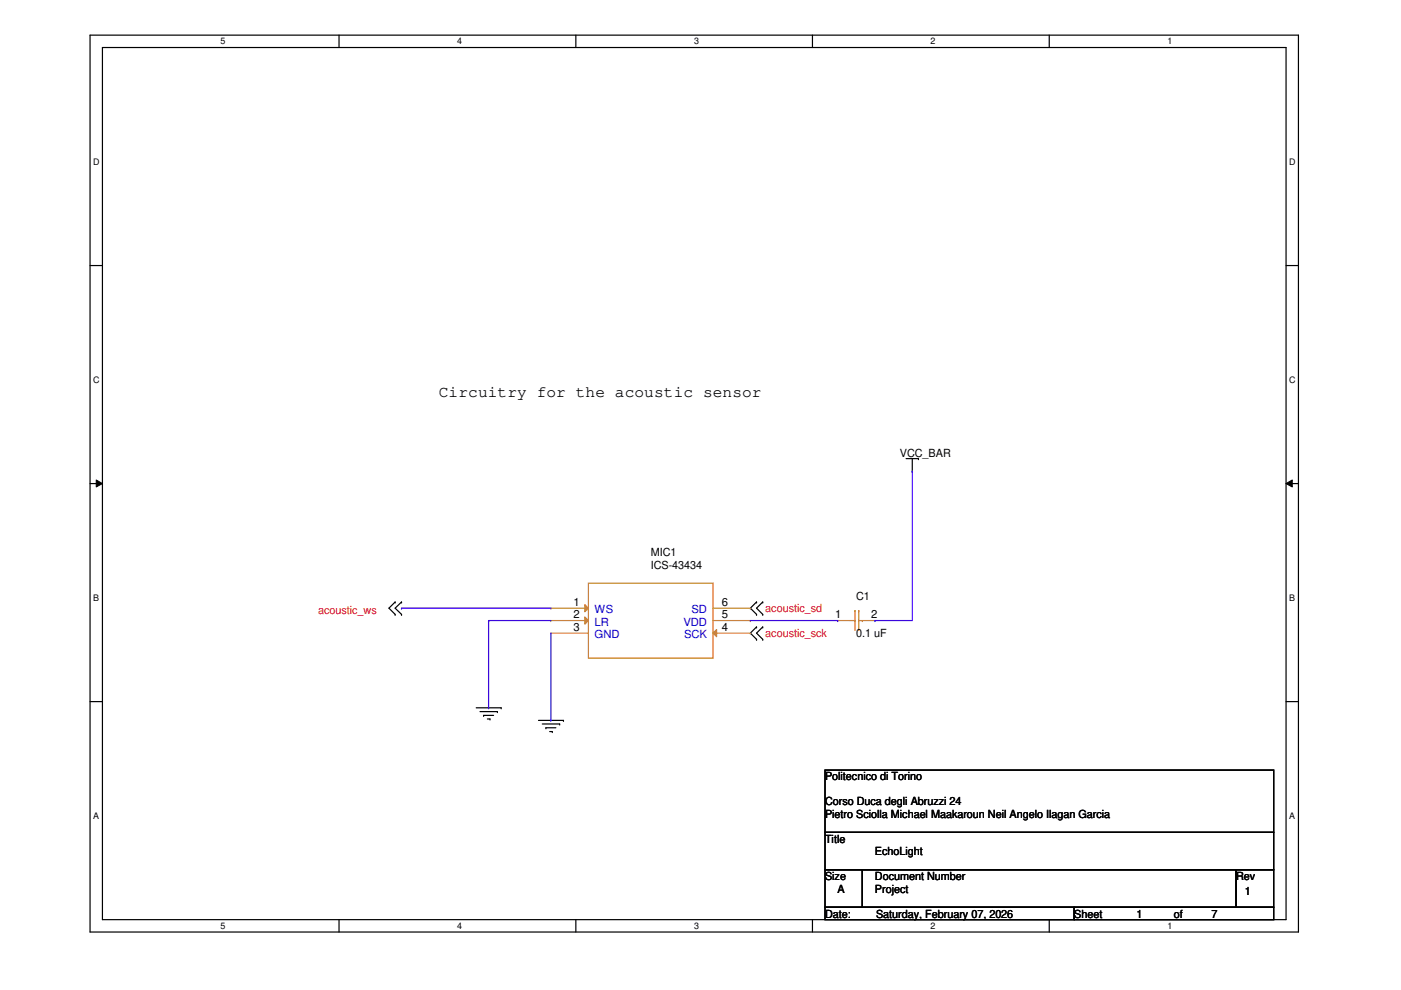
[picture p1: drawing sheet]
<svg xmlns="http://www.w3.org/2000/svg" width="297mm" height="210mm" viewBox="0 0 297 210" stroke-linecap="round" stroke-linejoin="round" font-family="sans-serif">
<path d="M19.1 7.5h256.2v190.1h-256.2zM21.7 10.1h251v184.9h-251z" fill="none" stroke="#000" stroke-width=".25"/>
<g fill="#fff">
<path d="M46.8 7.7h1v2.1h-1z"/>
<path d="M46.8 195.2h1v2.2h-1z"/>
</g>
<path d="M71.9 7.5v2.6M71.9 195v2.6" fill="none" stroke="#000" stroke-width=".25"/>
<g fill="#fff">
<path d="M96.9 7.7h1.1v2.1h-1.1z"/>
<path d="M96.9 195.2h1.1v2.2h-1.1z"/>
</g>
<path d="M122.1 7.5v2.6M122.1 195v2.6" fill="none" stroke="#000" stroke-width=".25"/>
<g fill="#fff">
<path d="M147.2 7.7h1v2.1h-1z"/>
<path d="M147.2 195.2h1v2.2h-1z"/>
</g>
<path d="M172.3 7.5v2.6M172.3 195v2.6" fill="none" stroke="#000" stroke-width=".25"/>
<g fill="#fff">
<path d="M197.3 7.7h1v2.1h-1z"/>
<path d="M197.3 195.2h1v2.2h-1z"/>
</g>
<path d="M222.5 7.5v2.6M222.5 195v2.6" fill="none" stroke="#000" stroke-width=".25"/>
<g fill="#fff">
<path d="M247.5 7.7h1v2.1h-1z"/>
<path d="M247.5 195.2h1v2.2h-1z"/>
<path d="M19.8 33.2h1.3v2.1h-1.3z"/>
<path d="M273.3 33.2h1.4v2.1h-1.4z"/>
<path d="M19.8 79.4h1.3v2.1h-1.3z"/>
<path d="M273.3 79.4h1.4v2.1h-1.4z"/>
</g>
<path d="M19.1 56.3h2.6M272.7 56.3h2.6" fill="none" stroke="#000" stroke-width=".25"/>
<g fill="#fff">
<path d="M19.8 125.6h1.2v2.2h-1.2z"/>
<path d="M273.3 125.6h1.3v2.2h-1.3z"/>
</g>
<path d="M19.1 102.5h2.6M272.7 102.5h2.6" fill="none" stroke="#000" stroke-width=".25"/>
<path d="M20.4 101.8l1.3 .7-1.3 .8zM272.7 102.5l1.3-.7v1.5z" fill="#000"/>
<path d="M20.4 101.8l1.3 .7-1.3 .8zM272.7 102.5l1.3-.7v1.5z" fill="none" stroke="#000" stroke-width=".21"/>
<g fill="#fff">
<path d="M19.8 171.9h1.2v2.1h-1.2z"/>
<path d="M273.3 171.9h1.3v2.1h-1.3z"/>
</g>
<g fill="none" stroke="#000" stroke-width=".25">
<path d="M192.1 97.2h2.6M193.4 99.9h.1M193.4 97.2v2.7M194.7 97.2h.1M83.8 127.6h.1M83.8 130.3h.1M83.8 127.6l-1.3 1.3 1.3 1.4M85.1 127.6h.1M85.1 130.3h.1M85.1 127.6l-1.3 1.3 1.3 1.4M160.4 127.6h.1M160.4 130.3h.1"/>
<path d="M160.4 132.9h.1M160.4 135.6h.1M160.4 127.6l-1.3 1.3 1.3 1.4M160.4 132.9l-1.3 1.3 1.3 1.4M161.7 130.3h.1M161.7 127.6h.1M161.7 135.6h.1M161.7 132.9h.1M161.7 127.6l-1.3 1.3 1.3 1.4M161.7 132.9l-1.3 1.3 1.3 1.4M19.1 148.8h2.6M101 150.1h5.3"/>
<path d="M101.8 150.9h3.7M102.5 151.7h.1M102.5 151.7h2.1M103.3 152.4h.6M103.9 152.4h.1M105.5 150.9h.1M106.3 150.1h.1M114.2 152.7h5.3M115 153.5h3.7M115.7 154.3h.1M115.7 154.3h2.2M116.5 155.1h.6"/>
<path d="M117.1 155.1h.1M118.7 153.5h.1M119.5 152.7h.1M272.7 148.8h2.6M174.9 163.3h95.1v13.2h-95.1zM174.9 176.5h95.1v7.9h-95.1zM174.9 184.4h7.9v8h-7.9zM174.9 192.4h52.9v2.6h-52.9zM182.8 184.4h79.3v8h-79.3zM227.8 192.4h42.2v2.6h-42.2zM262.1 184.4h7.9v8h-7.9z"/>
</g>
<path d="M124.8 123.7h26.4v15.8h-26.4zM180.2 131.6h1.1M181.3 129.5h.1M181.3 131.6h.1M181.3 129.5v4.2M182.1 129.5h.1M182.1 129.5v4.2M182.1 131.6h.7M182.8 131.6h.1" fill="none" stroke="#cc8006" stroke-width=".25"/>
<path d="M177.6 131.6h.1M177.6 131.6h2.6M182.8 131.6h2.7M185.5 131.6h.1" fill="none" stroke="#a84" stroke-width=".25"/>
<path d="M124 128.2l.8 .7-.8 .8z" fill="#a84"/>
<path d="M116.8 128.9h.1M116.8 128.9h8M124 128.2l.8 .7-.8 .8z" fill="none" stroke="#a84" stroke-width=".25"/>
<path d="M124 130.8l.8 .8-.8 .7z" fill="#a84"/>
<path d="M116.8 131.6h.1M116.8 134.2h.1M116.8 131.6h8M116.8 134.2h8M124 130.8l.8 .8-.8 .7z" fill="none" stroke="#a84" stroke-width=".25"/>
<path d="M151.9 133.5v1.5l-.7-.8z" fill="#a84"/>
<path d="M151.2 134.2h7.9M151.2 131.6h7.9M151.2 128.9h7.9M151.9 133.5v1.5l-.7-.8zM159.1 134.2h.1M159.1 131.6h.1M159.1 128.9h.1" fill="none" stroke="#a84" stroke-width=".25"/>
<g fill="none" stroke="#4200ff" stroke-width=".25">
<path d="M193.4 99.9h.1M193.4 99.9v31.7h-7.9M85.1 128.9h.1M85.1 128.9h31.7M103.6 131.6h.1M103.6 131.6h13.2M103.6 131.6v18.5M116.8 134.2v18.5M159.1 131.6h18.5M177.6 131.6h.1M185.5 131.6h.1M103.6 150.1h.1"/>
<path d="M116.8 152.7h.1"/>
</g>
<text font-size="3.4" x="93" y="84.1">Circuitry for the acoustic sensor</text>
<g font-size="2.4">
<text x="190.8" y="96.8">VCC_BAR</text>
<text x="138" y="117.9">MIC1</text>
<text x="138" y="120.6">ICS-43434</text>
<text x="121.6" y="128.4">1</text>
<text x="121.6" y="131">2</text>
<text x="153" y="131">5</text>
<text x="153" y="128.4">6</text>
<text x="177" y="131">1</text>
<text x="181.5" y="127.2">C1</text>
<text x="184.7" y="131">2</text>
<text x="121.6" y="133.7">3</text>
<text x="153" y="133.7">4</text>
<text x="181.5" y="135.1">0.1 uF</text>
<text x="174.9" y="165.5">Politecnico di Torino</text>
<text x="174.9" y="170.8">Corso Duca degli Abruzzi 24</text>
<text x="174.9" y="173.4">Pietro Sciolla Michael Maakaroun Neil Angelo Ilagan Garcia</text>
<text x="174.9" y="178.7">Title</text>
<text x="185.5" y="181.4">EchoLight</text>
<text x="174.9" y="186.6">Size</text>
<text x="177.6" y="189.3">A</text>
<text x="185.5" y="186.6">Document Number</text>
<text x="185.5" y="189.3">Project</text>
<text x="262.1" y="186.6">Rev</text>
<text x="263.9" y="189.8">1</text>
<text x="174.9" y="194.6">Date:</text>
<text x="185.8" y="194.6">Saturday, February 07, 2026</text>
<text x="227.8" y="194.6">Sheet</text>
<text x="241" y="194.6">1</text>
<text x="248.9" y="194.6">of</text>
<text x="256.8" y="194.6">7</text>
</g>
<g font-size="2.4" fill="#f00">
<text x="67.4" y="130.1">acoustic_ws</text>
<text x="162.3" y="129.8">acoustic_sd</text>
<text x="162.3" y="135.1">acoustic_sck</text>
</g>
<g font-size="2.4" fill="#00c">
<text x="126.1" y="130">WS</text>
<text x="146.6" y="130">SD</text>
<text x="126.1" y="132.7">LR</text>
<text x="126.1" y="135.3">GND</text>
<text x="144.9" y="132.7">VDD</text>
<text x="145" y="135.3">SCK</text>
</g>
<g font-size="1.9">
<text x="46.8" y="9.4">5</text>
<text x="96.9" y="9.4">4</text>
<text x="147.2" y="9.4">3</text>
<text x="197.3" y="9.4">2</text>
<text x="247.5" y="9.4">1</text>
<text x="19.8" y="34.9">D</text>
<text x="273.3" y="34.9">D</text>
<text x="19.8" y="81.1">C</text>
<text x="273.3" y="81.1">C</text>
<text x="19.8" y="127.3">B</text>
<text x="273.3" y="127.3">B</text>
<text x="19.8" y="173.6">A</text>
<text x="273.3" y="173.6">A</text>
<text x="46.8" y="196.9">5</text>
<text x="96.9" y="196.9">4</text>
<text x="147.2" y="196.9">3</text>
<text x="197.3" y="196.9">2</text>
<text x="247.5" y="196.9">1</text>
</g>
</svg>
